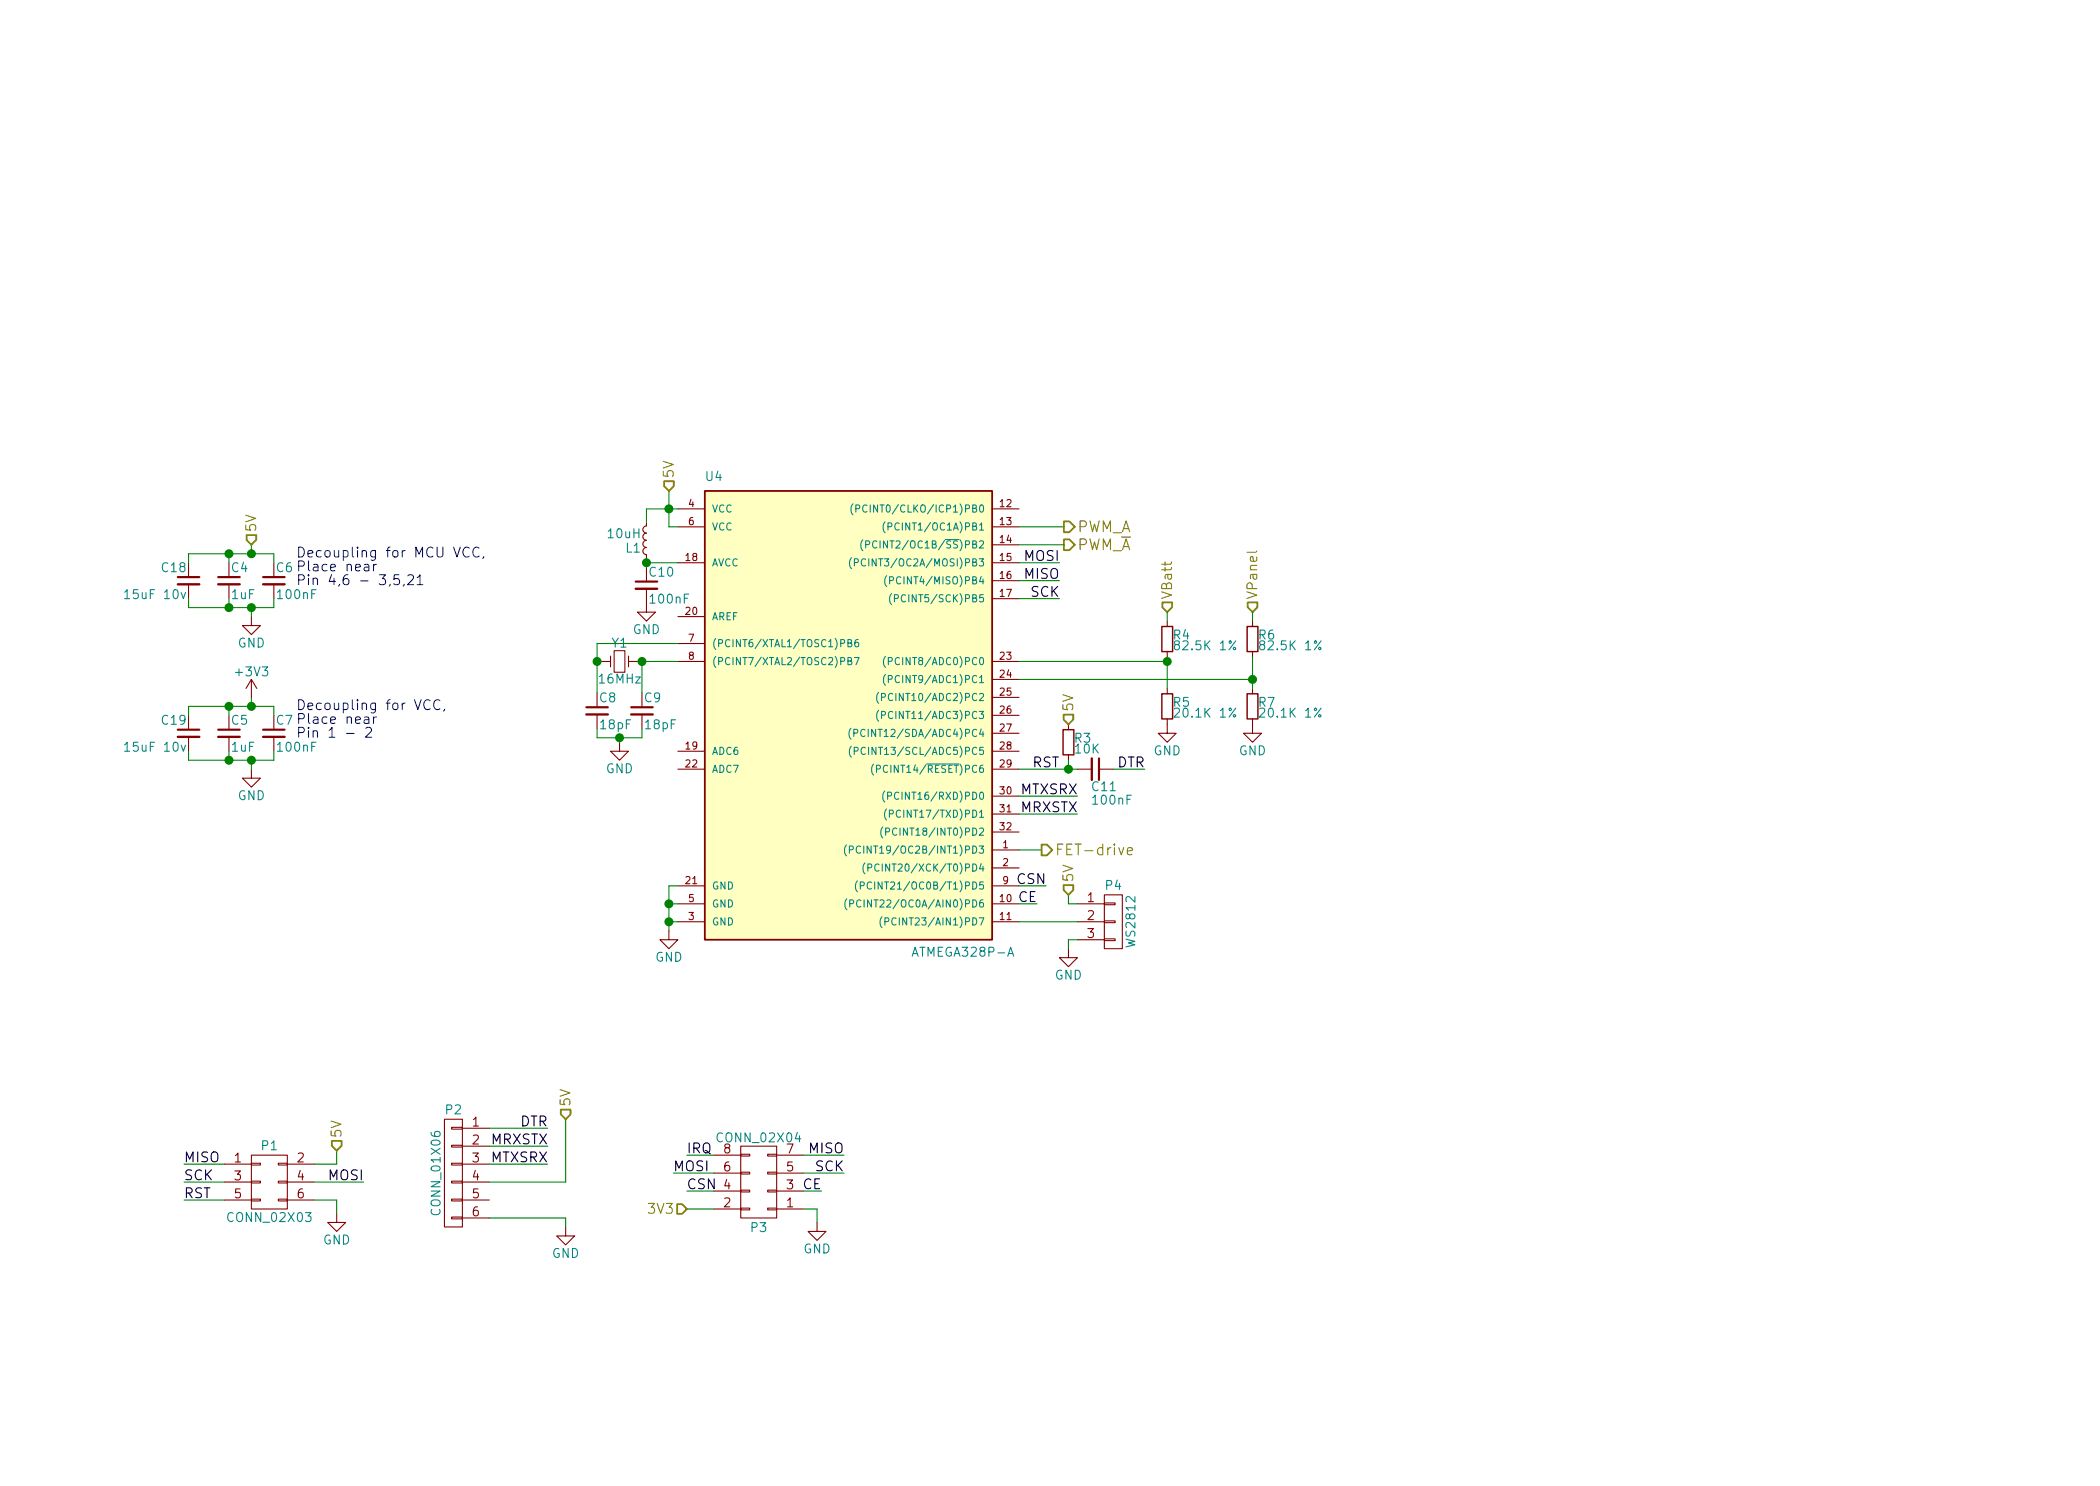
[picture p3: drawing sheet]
EESchema Schematic File Version 2
LIBS:power
LIBS:device
LIBS:transistors
LIBS:conn
LIBS:linear
LIBS:regul
LIBS:74xx
LIBS:cmos4000
LIBS:adc-dac
LIBS:memory
LIBS:xilinx
LIBS:microcontrollers
LIBS:dsp
LIBS:microchip
LIBS:analog_switches
LIBS:motorola
LIBS:texas
LIBS:intel
LIBS:audio
LIBS:interface
LIBS:digital-audio
LIBS:philips
LIBS:display
LIBS:cypress
LIBS:siliconi
LIBS:opto
LIBS:atmel
LIBS:contrib
LIBS:valves
LIBS:PWM10-cache
EELAYER 25 0
EELAYER END
$Descr A4 11693 8268
encoding utf-8
Sheet 3 7
Title ""
Date ""
Rev ""
Comp ""
Comment1 ""
Comment2 ""
Comment3 ""
Comment4 ""
$EndDescr
$Comp
L ATMEGA328P-A U4
U 1 1
P 4675 3925
F 0 "U4" H 3925 5175 50  0000 L BNN
F 1 "ATMEGA328P-A" H 5075 2525 50  0000 L BNN
F 2 "Housings_QFP:TQFP-32_7x7mm_Pitch0.8mm" H 4675 3925 50  0001 C CIN
F 3 "" H 4675 3925 50  0000 C CNN
	1    4675 3925
	1    0    0    -1  
$EndComp
$Comp
L Crystal_Small Y1
U 1 1
P 3450 3675
F 0 "Y1" H 3450 3775 50  0000 C CNN
F 1 "16MHz" H 3450 3575 50  0000 C CNN
F 2 "Crystals:Crystal_SMD_HC49-SD" H 3450 3675 50  0001 C CNN
F 3 "" H 3450 3675 50  0000 C CNN
	1    3450 3675
	1    0    0    -1  
$EndComp
$Comp
L C_Small C9
U 1 1
P 3575 3950
F 0 "C9" H 3585 4020 50  0000 L CNN
F 1 "18pF" H 3585 3870 50  0000 L CNN
F 2 "Capacitors_SMD:C_0805_HandSoldering" H 3575 3950 50  0001 C CNN
F 3 "" H 3575 3950 50  0000 C CNN
	1    3575 3950
	1    0    0    -1  
$EndComp
$Comp
L C_Small C8
U 1 1
P 3325 3950
F 0 "C8" H 3335 4020 50  0000 L CNN
F 1 "18pF" H 3335 3870 50  0000 L CNN
F 2 "Capacitors_SMD:C_0805_HandSoldering" H 3325 3950 50  0001 C CNN
F 3 "" H 3325 3950 50  0000 C CNN
	1    3325 3950
	1    0    0    -1  
$EndComp
Wire Wire Line
	3325 3575 3325 3850
Wire Wire Line
	3325 3675 3350 3675
Wire Wire Line
	3550 3675 3775 3675
Wire Wire Line
	3575 3675 3575 3850
Connection ~ 3575 3675
Wire Wire Line
	3775 3575 3325 3575
Connection ~ 3325 3675
$Comp
L L_Small L1
U 1 1
P 3600 3000
F 0 "L1" H 3630 3040 50  0000 L CNN
F 1 "10uH" H 3630 2960 50  0000 L CNN
F 2 "Resistors_SMD:R_1210_HandSoldering" H 3600 3000 50  0001 C CNN
F 3 "" H 3600 3000 50  0000 C CNN
	1    3600 3000
	-1   0    0    1   
$EndComp
$Comp
L C_Small C10
U 1 1
P 3600 3250
F 0 "C10" H 3610 3320 50  0000 L CNN
F 1 "100nF" H 3610 3170 50  0000 L CNN
F 2 "Capacitors_SMD:C_0805_HandSoldering" H 3600 3250 50  0001 C CNN
F 3 "" H 3600 3250 50  0000 C CNN
	1    3600 3250
	1    0    0    -1  
$EndComp
Wire Wire Line
	3600 3125 3775 3125
Wire Wire Line
	3600 3100 3600 3150
Connection ~ 3600 3125
$Comp
L GND #PWR014
U 1 1
P 3600 3350
F 0 "#PWR014" H 3600 3100 50  0001 C CNN
F 1 "GND" H 3600 3200 50  0000 C CNN
F 2 "" H 3600 3350 50  0000 C CNN
F 3 "" H 3600 3350 50  0000 C CNN
	1    3600 3350
	1    0    0    -1  
$EndComp
Wire Wire Line
	3725 2925 3775 2925
Wire Wire Line
	3725 2725 3725 2925
Wire Wire Line
	3600 2825 3775 2825
Wire Wire Line
	3600 2900 3600 2825
Connection ~ 3725 2825
Wire Wire Line
	3325 4050 3325 4100
Wire Wire Line
	3325 4100 3575 4100
Wire Wire Line
	3575 4100 3575 4050
$Comp
L GND #PWR015
U 1 1
P 3450 4125
F 0 "#PWR015" H 3450 3875 50  0001 C CNN
F 1 "GND" H 3450 3975 50  0000 C CNN
F 2 "" H 3450 4125 50  0000 C CNN
F 3 "" H 3450 4125 50  0000 C CNN
	1    3450 4125
	1    0    0    -1  
$EndComp
Wire Wire Line
	3450 4100 3450 4125
Connection ~ 3450 4100
Wire Wire Line
	3775 4925 3725 4925
Wire Wire Line
	3725 4925 3725 5175
Wire Wire Line
	3725 5125 3775 5125
Wire Wire Line
	3775 5025 3725 5025
Connection ~ 3725 5025
$Comp
L GND #PWR016
U 1 1
P 3725 5175
F 0 "#PWR016" H 3725 4925 50  0001 C CNN
F 1 "GND" H 3725 5025 50  0000 C CNN
F 2 "" H 3725 5175 50  0000 C CNN
F 3 "" H 3725 5175 50  0000 C CNN
	1    3725 5175
	1    0    0    -1  
$EndComp
Connection ~ 3725 5125
$Comp
L C_Small C4
U 1 1
P 1275 3225
F 0 "C4" H 1285 3295 50  0000 L CNN
F 1 "1uF" H 1285 3145 50  0000 L CNN
F 2 "Capacitors_SMD:C_0805_HandSoldering" H 1275 3225 50  0001 C CNN
F 3 "" H 1275 3225 50  0000 C CNN
	1    1275 3225
	1    0    0    -1  
$EndComp
$Comp
L C_Small C6
U 1 1
P 1525 3225
F 0 "C6" H 1535 3295 50  0000 L CNN
F 1 "100nF" H 1535 3145 50  0000 L CNN
F 2 "Capacitors_SMD:C_0805_HandSoldering" H 1525 3225 50  0001 C CNN
F 3 "" H 1525 3225 50  0000 C CNN
	1    1525 3225
	1    0    0    -1  
$EndComp
Wire Wire Line
	1275 3125 1275 3075
Wire Wire Line
	1050 3075 1525 3075
Wire Wire Line
	1525 3075 1525 3125
Wire Wire Line
	1525 3375 1525 3325
Wire Wire Line
	1050 3375 1525 3375
Wire Wire Line
	1275 3375 1275 3325
$Comp
L GND #PWR017
U 1 1
P 1400 3425
F 0 "#PWR017" H 1400 3175 50  0001 C CNN
F 1 "GND" H 1400 3275 50  0000 C CNN
F 2 "" H 1400 3425 50  0000 C CNN
F 3 "" H 1400 3425 50  0000 C CNN
	1    1400 3425
	1    0    0    -1  
$EndComp
Wire Wire Line
	1400 3375 1400 3425
Connection ~ 1400 3375
Wire Wire Line
	1400 3025 1400 3075
Connection ~ 1400 3075
Text Notes 1650 3250 0    55   ~ 0
Decoupling for MCU VCC, \nPlace near \nPin 4,6 - 3,5,21
$Comp
L R_Small R4
U 1 1
P 6500 3550
F 0 "R4" H 6530 3570 50  0000 L CNN
F 1 "82.5K 1%" H 6530 3510 50  0000 L CNN
F 2 "Resistors_SMD:R_0603_HandSoldering" H 6500 3550 50  0001 C CNN
F 3 "" H 6500 3550 50  0000 C CNN
	1    6500 3550
	1    0    0    -1  
$EndComp
$Comp
L R_Small R5
U 1 1
P 6500 3925
F 0 "R5" H 6530 3945 50  0000 L CNN
F 1 "20.1K 1%" H 6530 3885 50  0000 L CNN
F 2 "Resistors_SMD:R_0603_HandSoldering" H 6500 3925 50  0001 C CNN
F 3 "" H 6500 3925 50  0000 C CNN
	1    6500 3925
	1    0    0    -1  
$EndComp
Wire Wire Line
	6500 3650 6500 3825
Wire Wire Line
	5675 3675 6500 3675
Connection ~ 6500 3675
$Comp
L GND #PWR018
U 1 1
P 6500 4025
F 0 "#PWR018" H 6500 3775 50  0001 C CNN
F 1 "GND" H 6500 3875 50  0000 C CNN
F 2 "" H 6500 4025 50  0000 C CNN
F 3 "" H 6500 4025 50  0000 C CNN
	1    6500 4025
	1    0    0    -1  
$EndComp
$Comp
L R_Small R6
U 1 1
P 6975 3550
F 0 "R6" H 7005 3570 50  0000 L CNN
F 1 "82.5K 1%" H 7005 3510 50  0000 L CNN
F 2 "Resistors_SMD:R_0603_HandSoldering" H 6975 3550 50  0001 C CNN
F 3 "" H 6975 3550 50  0000 C CNN
	1    6975 3550
	1    0    0    -1  
$EndComp
$Comp
L R_Small R7
U 1 1
P 6975 3925
F 0 "R7" H 7005 3945 50  0000 L CNN
F 1 "20.1K 1%" H 7005 3885 50  0000 L CNN
F 2 "Resistors_SMD:R_0603_HandSoldering" H 6975 3925 50  0001 C CNN
F 3 "" H 6975 3925 50  0000 C CNN
	1    6975 3925
	1    0    0    -1  
$EndComp
$Comp
L GND #PWR019
U 1 1
P 6975 4025
F 0 "#PWR019" H 6975 3775 50  0001 C CNN
F 1 "GND" H 6975 3875 50  0000 C CNN
F 2 "" H 6975 4025 50  0000 C CNN
F 3 "" H 6975 4025 50  0000 C CNN
	1    6975 4025
	1    0    0    -1  
$EndComp
Wire Wire Line
	5675 3775 6975 3775
Connection ~ 6975 3775
Wire Wire Line
	6975 3650 6975 3825
Wire Wire Line
	5675 2925 5925 2925
Text HLabel 5925 2925 2    60   Output ~ 0
PWM_A
Text HLabel 5925 3025 2    60   Output ~ 0
PWM_~A
Wire Wire Line
	5675 3025 5925 3025
Wire Wire Line
	1750 6475 1875 6475
Wire Wire Line
	1875 6475 1875 6400
$Comp
L GND #PWR020
U 1 1
P 1875 6750
F 0 "#PWR020" H 1875 6500 50  0001 C CNN
F 1 "GND" H 1875 6600 50  0000 C CNN
F 2 "" H 1875 6750 50  0000 C CNN
F 3 "" H 1875 6750 50  0000 C CNN
	1    1875 6750
	1    0    0    -1  
$EndComp
Wire Wire Line
	1750 6675 1875 6675
Wire Wire Line
	1875 6675 1875 6750
Wire Wire Line
	1750 6575 2025 6575
Wire Wire Line
	1250 6575 1025 6575
Wire Wire Line
	1250 6475 1025 6475
Wire Wire Line
	1250 6675 1025 6675
Text Label 2025 6575 2    55   ~ 0
MOSI
Text Label 1025 6475 0    55   ~ 0
MISO
Text Label 1025 6575 0    55   ~ 0
SCK
Text Label 1025 6675 0    55   ~ 0
RST
$Comp
L CONN_02X03 P1
U 1 1
P 1500 6575
F 0 "P1" H 1500 6775 50  0000 C CNN
F 1 "CONN_02X03" H 1500 6375 50  0000 C CNN
F 2 "Pin_Headers:Pin_Header_Straight_2x03_Pitch2.54mm" H 1500 5375 50  0001 C CNN
F 3 "" H 1500 5375 50  0000 C CNN
	1    1500 6575
	1    0    0    -1  
$EndComp
Wire Wire Line
	5675 3325 5900 3325
Wire Wire Line
	5675 3225 5900 3225
Wire Wire Line
	5675 4275 6000 4275
Text Label 5900 3225 2    55   ~ 0
MISO
Text Label 5900 3325 2    55   ~ 0
SCK
Text Label 5750 4275 0    55   ~ 0
RST
Wire Wire Line
	5675 3125 5900 3125
Text Label 5900 3125 2    55   ~ 0
MOSI
$Comp
L R_Small R3
U 1 1
P 5950 4125
F 0 "R3" H 5980 4145 50  0000 L CNN
F 1 "10K" H 5980 4085 50  0000 L CNN
F 2 "Resistors_SMD:R_0603_HandSoldering" H 5950 4125 50  0001 C CNN
F 3 "" H 5950 4125 50  0000 C CNN
	1    5950 4125
	1    0    0    -1  
$EndComp
$Comp
L C_Small C11
U 1 1
P 6100 4275
F 0 "C11" V 6200 4250 50  0000 L CNN
F 1 "100nF" V 6275 4250 50  0000 L CNN
F 2 "Capacitors_SMD:C_0805_HandSoldering" H 6100 4275 50  0001 C CNN
F 3 "" H 6100 4275 50  0000 C CNN
	1    6100 4275
	0    1    1    0   
$EndComp
Wire Wire Line
	5950 4275 5950 4225
Connection ~ 5950 4275
Wire Wire Line
	6200 4275 6375 4275
Text Label 6375 4275 2    55   ~ 0
DTR
$Comp
L CONN_01X06 P2
U 1 1
P 2525 6525
F 0 "P2" H 2525 6875 50  0000 C CNN
F 1 "CONN_01X06" V 2625 6525 50  0000 C CNN
F 2 "Pin_Headers:Pin_Header_Angled_1x06_Pitch2.54mm" H 2525 6525 50  0001 C CNN
F 3 "" H 2525 6525 50  0000 C CNN
	1    2525 6525
	-1   0    0    -1  
$EndComp
Wire Wire Line
	2725 6275 3050 6275
Wire Wire Line
	2725 6375 3050 6375
Wire Wire Line
	2725 6475 3050 6475
Wire Wire Line
	2725 6575 3150 6575
Wire Wire Line
	2725 6775 3150 6775
$Comp
L GND #PWR021
U 1 1
P 3150 6825
F 0 "#PWR021" H 3150 6575 50  0001 C CNN
F 1 "GND" H 3150 6675 50  0000 C CNN
F 2 "" H 3150 6825 50  0000 C CNN
F 3 "" H 3150 6825 50  0000 C CNN
	1    3150 6825
	1    0    0    -1  
$EndComp
Wire Wire Line
	3150 6775 3150 6825
Text Label 3050 6375 2    55   ~ 0
MRXSTX
Text Label 3050 6475 2    55   ~ 0
MTXSRX
Text Label 3050 6275 2    55   ~ 0
DTR
Wire Wire Line
	3150 6575 3150 6225
Wire Wire Line
	5675 4525 6000 4525
Wire Wire Line
	5675 4425 6000 4425
Text Label 6000 4525 2    55   ~ 0
MRXSTX
Text Label 6000 4425 2    55   ~ 0
MTXSRX
$Comp
L CONN_01X03 P4
U 1 1
P 6200 5125
F 0 "P4" H 6200 5325 50  0000 C CNN
F 1 "WS2812" V 6300 5125 50  0000 C CNN
F 2 "Pin_Headers:Pin_Header_Angled_1x03_Pitch2.54mm" H 6200 5125 50  0001 C CNN
F 3 "" H 6200 5125 50  0000 C CNN
	1    6200 5125
	1    0    0    -1  
$EndComp
$Comp
L GND #PWR022
U 1 1
P 5950 5275
F 0 "#PWR022" H 5950 5025 50  0001 C CNN
F 1 "GND" H 5950 5125 50  0000 C CNN
F 2 "" H 5950 5275 50  0000 C CNN
F 3 "" H 5950 5275 50  0000 C CNN
	1    5950 5275
	-1   0    0    -1  
$EndComp
Wire Wire Line
	6000 5225 5950 5225
Wire Wire Line
	5950 5225 5950 5275
Wire Wire Line
	6000 5025 5950 5025
Wire Wire Line
	5950 5025 5950 4975
Wire Wire Line
	5675 5125 6000 5125
$Comp
L CONN_02X04 P3
U 1 1
P 4225 6575
F 0 "P3" H 4225 6825 50  0000 C CNN
F 1 "CONN_02X04" H 4225 6325 50  0000 C CNN
F 2 "Pin_Headers:Pin_Header_Straight_2x04_Pitch2.54mm" H 4225 5375 50  0001 C CNN
F 3 "" H 4225 5375 50  0000 C CNN
	1    4225 6575
	-1   0    0    1   
$EndComp
Wire Wire Line
	4475 6525 4700 6525
Wire Wire Line
	4475 6425 4700 6425
Text Label 4700 6425 2    55   ~ 0
MISO
Text Label 4700 6525 2    55   ~ 0
SCK
Wire Wire Line
	3975 6525 3750 6525
Text Label 3750 6525 0    55   ~ 0
MOSI
Wire Wire Line
	4475 6625 4575 6625
Text Label 4575 6625 2    55   ~ 0
CE
Wire Wire Line
	4475 6725 4550 6725
Wire Wire Line
	4550 6725 4550 6800
$Comp
L GND #PWR023
U 1 1
P 4550 6800
F 0 "#PWR023" H 4550 6550 50  0001 C CNN
F 1 "GND" H 4550 6650 50  0000 C CNN
F 2 "" H 4550 6800 50  0000 C CNN
F 3 "" H 4550 6800 50  0000 C CNN
	1    4550 6800
	1    0    0    -1  
$EndComp
Wire Wire Line
	3825 6725 3975 6725
$Comp
L C_Small C5
U 1 1
P 1275 4075
F 0 "C5" H 1285 4145 50  0000 L CNN
F 1 "1uF" H 1285 3995 50  0000 L CNN
F 2 "Capacitors_SMD:C_0805_HandSoldering" H 1275 4075 50  0001 C CNN
F 3 "" H 1275 4075 50  0000 C CNN
	1    1275 4075
	1    0    0    -1  
$EndComp
$Comp
L C_Small C7
U 1 1
P 1525 4075
F 0 "C7" H 1535 4145 50  0000 L CNN
F 1 "100nF" H 1535 3995 50  0000 L CNN
F 2 "Capacitors_SMD:C_0805_HandSoldering" H 1525 4075 50  0001 C CNN
F 3 "" H 1525 4075 50  0000 C CNN
	1    1525 4075
	1    0    0    -1  
$EndComp
Wire Wire Line
	1275 3975 1275 3925
Wire Wire Line
	1050 3925 1525 3925
Wire Wire Line
	1525 3925 1525 3975
Wire Wire Line
	1525 4225 1525 4175
Wire Wire Line
	1050 4225 1525 4225
Wire Wire Line
	1275 4225 1275 4175
$Comp
L GND #PWR024
U 1 1
P 1400 4275
F 0 "#PWR024" H 1400 4025 50  0001 C CNN
F 1 "GND" H 1400 4125 50  0000 C CNN
F 2 "" H 1400 4275 50  0000 C CNN
F 3 "" H 1400 4275 50  0000 C CNN
	1    1400 4275
	1    0    0    -1  
$EndComp
Wire Wire Line
	1400 4225 1400 4275
Connection ~ 1400 4225
Wire Wire Line
	1400 3875 1400 3925
Connection ~ 1400 3925
Text Notes 1650 4100 0    55   ~ 0
Decoupling for VCC, \nPlace near \nPin 1 - 2
$Comp
L +3V3 #PWR025
U 1 1
P 1400 3875
F 0 "#PWR025" H 1400 3725 50  0001 C CNN
F 1 "+3V3" H 1400 4015 50  0000 C CNN
F 2 "" H 1400 3875 50  0000 C CNN
F 3 "" H 1400 3875 50  0000 C CNN
	1    1400 3875
	1    0    0    -1  
$EndComp
Wire Wire Line
	3825 6625 3975 6625
Text Label 3825 6625 0    55   ~ 0
CSN
Wire Wire Line
	3825 6425 3975 6425
Text Label 3825 6425 0    55   ~ 0
IRQ
Text HLabel 6500 3400 1    55   Input ~ 0
VBatt
Wire Wire Line
	6500 3400 6500 3450
Text HLabel 6975 3400 1    55   Input ~ 0
VPanel
Wire Wire Line
	6975 3400 6975 3450
Text HLabel 5950 4025 1    55   Input ~ 0
5V
Text HLabel 3725 2725 1    55   Input ~ 0
5V
Text HLabel 1400 3025 1    55   Input ~ 0
5V
Text HLabel 5950 4975 1    55   Input ~ 0
5V
Text HLabel 3150 6225 1    55   Input ~ 0
5V
Text HLabel 1875 6400 1    55   Input ~ 0
5V
Text HLabel 3825 6725 0    55   Input ~ 0
3V3
$Comp
L C_Small C18
U 1 1
P 1050 3225
F 0 "C18" H 1060 3295 50  0000 L CNN
F 1 "15uF 10v" H 1060 3145 50  0000 L CNN
F 2 "Capacitors_SMD:C_1206_HandSoldering" H 1050 3225 50  0001 C CNN
F 3 "" H 1050 3225 50  0000 C CNN
	1    1050 3225
	-1   0    0    -1  
$EndComp
Wire Wire Line
	1050 3125 1050 3075
Connection ~ 1275 3075
Wire Wire Line
	1050 3325 1050 3375
Connection ~ 1275 3375
$Comp
L C_Small C19
U 1 1
P 1050 4075
F 0 "C19" H 1060 4145 50  0000 L CNN
F 1 "15uF 10v" H 1060 3995 50  0000 L CNN
F 2 "Capacitors_SMD:C_1206_HandSoldering" H 1050 4075 50  0001 C CNN
F 3 "" H 1050 4075 50  0000 C CNN
	1    1050 4075
	-1   0    0    -1  
$EndComp
Wire Wire Line
	1050 3925 1050 3975
Connection ~ 1275 3925
Wire Wire Line
	1050 4225 1050 4175
Connection ~ 1275 4225
Wire Wire Line
	5675 5025 5775 5025
Text Label 5775 5025 2    55   ~ 0
CE
Wire Wire Line
	5825 4925 5675 4925
Text Label 5825 4925 2    55   ~ 0
CSN
Wire Wire Line
	5675 4725 5800 4725
Text HLabel 5800 4725 2    60   Output ~ 0
FET-drive
$EndSCHEMATC
